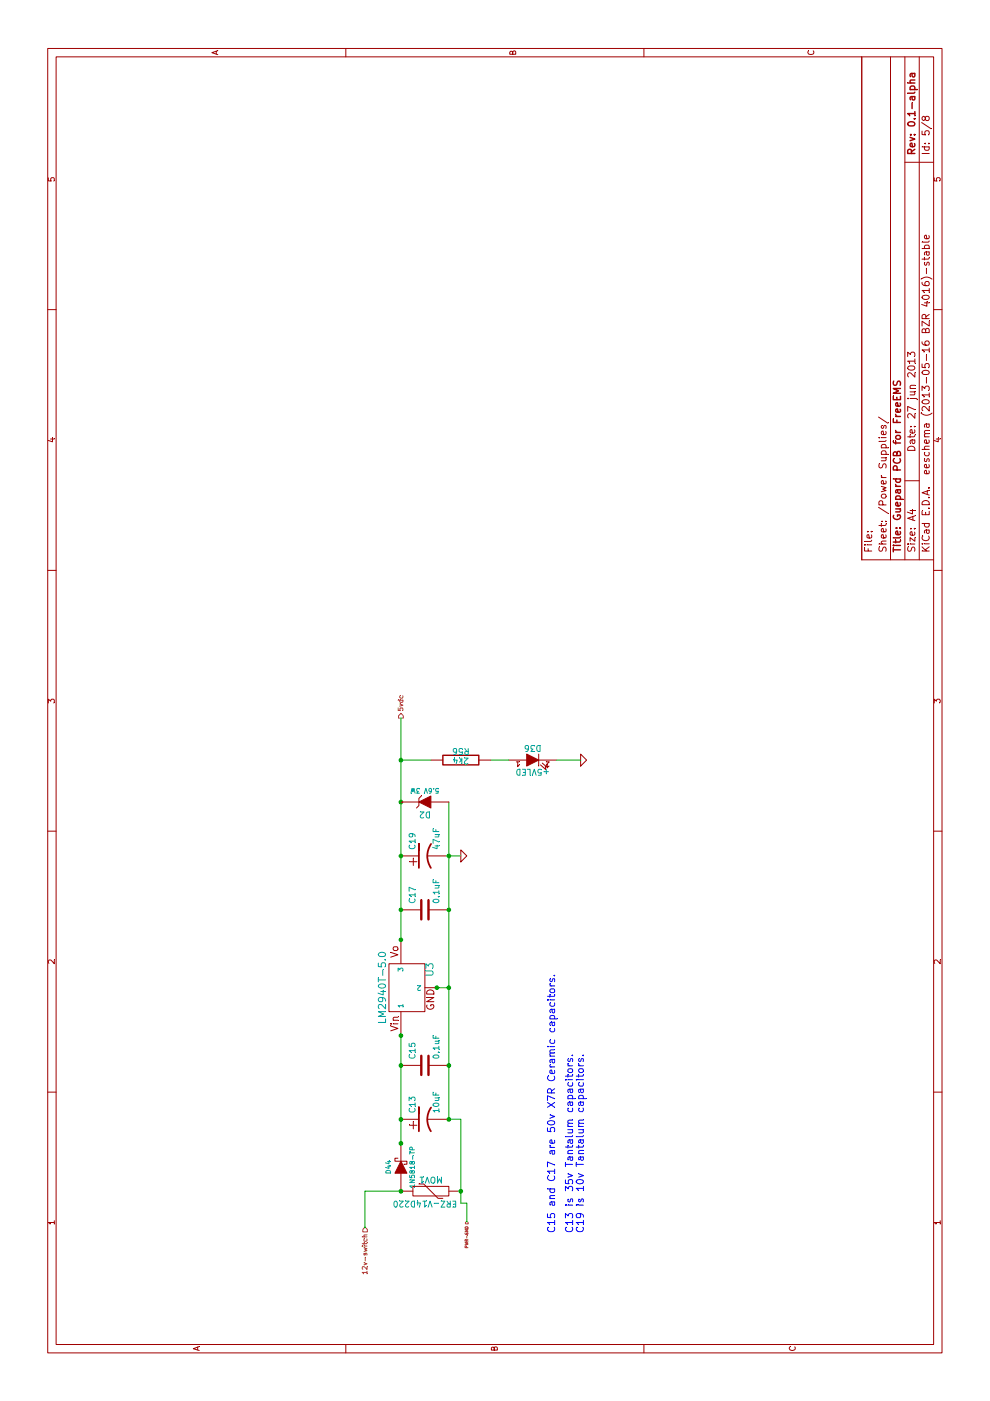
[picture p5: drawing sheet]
EESchema Schematic File Version 2  date 27/06/2013 10:27:40
LIBS:Guepard
LIBS:Guepard-Communication
LIBS:opto
LIBS:power
LIBS:conn
LIBS:transistors
LIBS:polyswitch_smd
LIBS:device
LIBS:texas-msp
LIBS:Guepard-cache
EELAYER 27 0
EELAYER END
$Descr A4 11693 8268
encoding utf-8
Sheet 5 8
Title "Guepard PCB for FreeEMS"
Date "27 jun 2013"
Rev "0.1-alpha"
Comp ""
Comment1 ""
Comment2 ""
Comment3 ""
Comment4 ""
$EndDescr
$Comp
L R R56
U 1 1
P 5350 3850
F 0 "R56" V 5430 3850 50  0000 C CNN
F 1 "2k4" V 5350 3850 50  0000 C CNN
F 2 "" H 5350 3850 60  0001 C CNN
F 3 "" H 5350 3850 60  0001 C CNN
	1    5350 3850
	1    0    0    -1  
$EndComp
$Comp
L LED D36
U 1 1
P 5350 4450
F 0 "D36" H 5350 4550 50  0000 C CNN
F 1 "+5VLED" H 5350 4350 50  0000 C CNN
F 2 "" H 5350 4450 60  0001 C CNN
F 3 "" H 5350 4450 60  0001 C CNN
	1    5350 4450
	0    1    1    0   
$EndComp
$Comp
L DIODESCH D44
U 1 1
P 1950 3350
F 0 "D44" H 1950 3450 40  0000 C CNN
F 1 "1N5818-TP" H 1950 3250 40  0000 C CNN
F 2 "" H 1950 3350 60  0001 C CNN
F 3 "" H 1950 3350 60  0001 C CNN
	1    1950 3350
	1    0    0    -1  
$EndComp
Text HLabel 1500 3900 0    25   Input ~ 0
PWR-GND
$Comp
L VR MOV1
U 1 1
P 1750 3600
F 0 "MOV1" V 1850 3600 50  0000 C CNN
F 1 "ERZ-V14D220" V 1650 3650 50  0000 C CNN
F 2 "" H 1750 3600 60  0001 C CNN
F 3 "" H 1750 3600 60  0001 C CNN
	1    1750 3600
	1    0    0    -1  
$EndComp
Text Notes 1400 4650 0    60   ~ 0
C15 and C17 are 50v X7R Ceramic capacitors.
Text Notes 1400 4800 0    60   ~ 0
C13 is 35v Tantalum capacitors.\nC19 is 10v Tantalum capacitors.
Text HLabel 1450 3050 0    40   Input ~ 0
12v-switch
$Comp
L GND #PWR028
U 1 1
P 4550 3850
F 0 "#PWR028" H 4550 3850 30  0001 C CNN
F 1 "GND" H 4550 3780 30  0001 C CNN
F 2 "" H 4550 3850 60  0001 C CNN
F 3 "" H 4550 3850 60  0001 C CNN
	1    4550 3850
	1    0    0    -1  
$EndComp
$Comp
L CP1 C13
U 1 1
P 2350 3550
F 0 "C13" H 2400 3650 50  0000 L CNN
F 1 "10uF" H 2400 3450 50  0000 L CNN
F 2 "" H 2350 3550 60  0001 C CNN
F 3 "" H 2350 3550 60  0001 C CNN
	1    2350 3550
	1    0    0    -1  
$EndComp
$Comp
L C C15
U 1 1
P 2800 3550
F 0 "C15" H 2850 3650 50  0000 L CNN
F 1 "0.1uF" H 2850 3450 50  0000 L CNN
F 2 "" H 2800 3550 60  0001 C CNN
F 3 "" H 2800 3550 60  0001 C CNN
	1    2800 3550
	1    0    0    -1  
$EndComp
$Comp
L LM2937EM-5.0 U3
U 1 1
P 3450 3400
F 0 "U3" H 3600 3204 60  0000 C CNN
F 1 "LM2940T-5.0" H 3450 3600 60  0000 C CNN
F 2 "" H 3450 3400 60  0001 C CNN
F 3 "" H 3450 3400 60  0001 C CNN
	1    3450 3400
	1    0    0    -1  
$EndComp
$Comp
L C C17
U 1 1
P 4100 3550
F 0 "C17" H 4150 3650 50  0000 L CNN
F 1 "0.1uF" H 4150 3450 50  0000 L CNN
F 2 "" H 4100 3550 60  0001 C CNN
F 3 "" H 4100 3550 60  0001 C CNN
	1    4100 3550
	1    0    0    -1  
$EndComp
$Comp
L CP1 C19
U 1 1
P 4550 3550
F 0 "C19" H 4600 3650 50  0000 L CNN
F 1 "47uF" H 4600 3450 50  0000 L CNN
F 2 "" H 4550 3550 60  0001 C CNN
F 3 "" H 4550 3550 60  0001 C CNN
	1    4550 3550
	1    0    0    -1  
$EndComp
Text HLabel 5700 3350 2    40   Output ~ 0
5vdc
$Comp
L GND #PWR029
U 1 1
P 5350 4850
F 0 "#PWR029" H 5350 4850 30  0001 C CNN
F 1 "GND" H 5350 4780 30  0001 C CNN
F 2 "" H 5350 4850 60  0000 C CNN
F 3 "" H 5350 4850 60  0000 C CNN
	1    5350 4850
	1    0    0    -1  
$EndComp
Wire Wire Line
	1750 3050 1450 3050
Wire Wire Line
	1750 3350 1750 3050
Wire Wire Line
	2350 3750 5000 3750
Wire Wire Line
	5350 4250 5350 4100
Connection ~ 2150 3350
Wire Wire Line
	2150 3350 3050 3350
Wire Wire Line
	1650 3850 2350 3850
Wire Wire Line
	1650 3900 1650 3850
Wire Wire Line
	1500 3900 1650 3900
Connection ~ 3450 3750
Wire Wire Line
	3450 3750 3450 3650
Connection ~ 2350 3350
Connection ~ 2800 3350
Connection ~ 3050 3350
Connection ~ 2800 3750
Connection ~ 2350 3750
Connection ~ 3450 3650
Connection ~ 3850 3350
Connection ~ 4100 3350
Connection ~ 4100 3750
Connection ~ 4550 3350
Connection ~ 4550 3750
Connection ~ 1750 3850
Connection ~ 1750 3350
Wire Wire Line
	3850 3350 5700 3350
Wire Wire Line
	2350 3850 2350 3750
Wire Wire Line
	4550 3750 4550 3850
Wire Wire Line
	5350 3600 5350 3350
Connection ~ 5000 3350
Wire Wire Line
	5350 4850 5350 4650
$Comp
L ZENER D2
U 1 1
P 5000 3550
F 0 "D2" H 5000 3650 50  0000 C CNN
F 1 "5.6V 3W" H 5000 3450 40  0000 C CNN
F 2 "~" H 5000 3550 60  0000 C CNN
F 3 "~" H 5000 3550 60  0000 C CNN
	1    5000 3550
	0    -1   -1   0   
$EndComp
Connection ~ 5350 3350
$EndSCHEMATC
